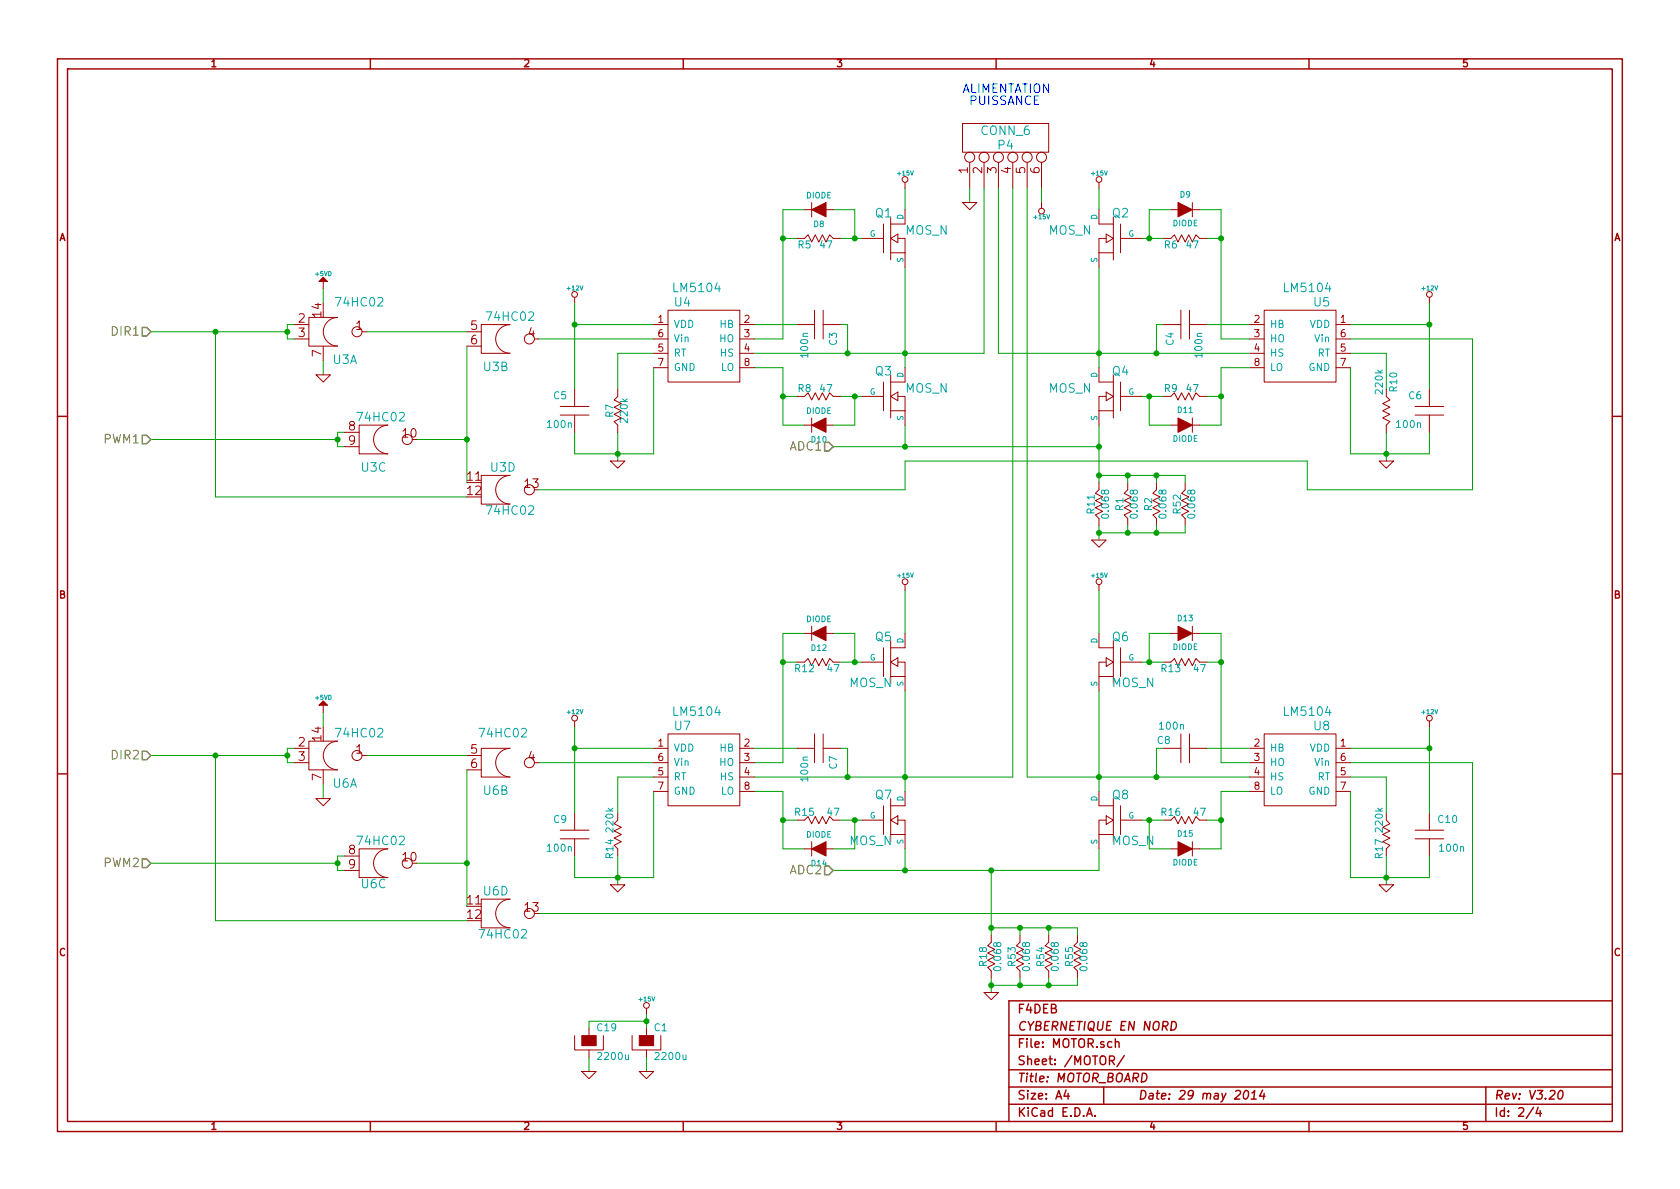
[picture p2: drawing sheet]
EESchema Schematic File Version 2
LIBS:power
LIBS:CEN-SCHEMA
LIBS:Motor Board-cache
EELAYER 27 0
EELAYER END
$Descr A4 11693 8268
encoding utf-8
Sheet 2 4
Title "MOTOR_BOARD"
Date "29 may 2014"
Rev "V3.20"
Comp "CYBERNETIQUE EN NORD"
Comment1 "F4DEB"
Comment2 ""
Comment3 ""
Comment4 ""
$EndDescr
Text Notes 6700 650  0    60   ~ 0
ALIMENTATION\n PUISSANCE
Wire Wire Line
	7150 5400 8700 5400
Wire Wire Line
	7250 1300 7250 1400
Wire Wire Line
	6750 1300 6750 1400
Connection ~ 5950 4600
Wire Wire Line
	5950 4600 5950 4400
Wire Wire Line
	5950 4400 5800 4400
Connection ~ 5450 5700
Wire Wire Line
	5450 5500 5450 5900
Wire Wire Line
	5450 5900 5600 5900
Connection ~ 8000 5700
Wire Wire Line
	8000 5700 8000 5900
Wire Wire Line
	8000 5900 8150 5900
Connection ~ 8500 4600
Wire Wire Line
	8500 4400 8500 5300
Wire Wire Line
	8500 4400 8350 4400
Connection ~ 8500 2750
Wire Wire Line
	8500 2550 8500 2950
Wire Wire Line
	8500 2950 8350 2950
Connection ~ 8000 2750
Wire Wire Line
	8000 2750 8000 2950
Connection ~ 8000 1650
Wire Wire Line
	8000 1650 8000 1450
Wire Wire Line
	8000 1450 8150 1450
Connection ~ 5450 2750
Wire Wire Line
	5450 2550 5450 2950
Wire Wire Line
	5450 2950 5600 2950
Connection ~ 5450 1650
Wire Wire Line
	5450 1450 5450 2350
Wire Wire Line
	5450 1450 5600 1450
Connection ~ 2350 3050
Wire Wire Line
	1050 3050 2350 3050
Connection ~ 2000 2300
Wire Wire Line
	1050 2300 2000 2300
Wire Wire Line
	2250 2500 2250 2600
Wire Wire Line
	2250 2100 2250 2000
Wire Wire Line
	3750 5300 4550 5300
Wire Wire Line
	3750 2350 4550 2350
Connection ~ 9950 5200
Wire Wire Line
	9950 5050 9950 5650
Connection ~ 4000 2250
Wire Wire Line
	4000 2100 4000 2700
Wire Wire Line
	5250 5400 7050 5400
Connection ~ 6300 3100
Wire Wire Line
	5800 3100 7650 3100
Wire Wire Line
	6300 4400 6300 4100
Wire Wire Line
	6300 3100 6300 2950
Wire Wire Line
	7650 1300 7650 1450
Wire Wire Line
	6300 1450 6300 1300
Connection ~ 7650 2450
Wire Wire Line
	7650 1850 7650 2550
Wire Wire Line
	7950 2750 8100 2750
Wire Wire Line
	8400 2750 8500 2750
Wire Wire Line
	8500 2550 8700 2550
Wire Wire Line
	8700 2250 8400 2250
Wire Wire Line
	9950 3150 9950 3000
Wire Wire Line
	9400 3150 9950 3150
Wire Wire Line
	9400 3150 9400 2550
Wire Wire Line
	9400 2250 9950 2250
Wire Wire Line
	9650 2700 9650 2450
Wire Wire Line
	9650 2450 9400 2450
Connection ~ 9650 3150
Wire Wire Line
	9650 3000 9650 3200
Wire Wire Line
	8500 2350 8700 2350
Wire Wire Line
	8400 1650 8500 1650
Wire Wire Line
	7950 1650 8100 1650
Wire Wire Line
	8100 2250 8050 2250
Wire Wire Line
	8050 2250 8050 2450
Connection ~ 8050 2450
Wire Wire Line
	7650 3650 7650 3750
Connection ~ 5900 2450
Wire Wire Line
	5900 2450 5900 2250
Wire Wire Line
	5900 2250 5850 2250
Wire Wire Line
	5850 1650 6000 1650
Wire Wire Line
	5550 1650 5450 1650
Wire Wire Line
	5450 2350 5250 2350
Wire Wire Line
	4300 3000 4300 3200
Connection ~ 4300 3150
Wire Wire Line
	4550 2450 4300 2450
Wire Wire Line
	4300 2450 4300 2700
Wire Wire Line
	2550 2300 3250 2300
Wire Wire Line
	2900 3050 3250 3050
Connection ~ 3250 3050
Wire Wire Line
	4550 2250 4000 2250
Wire Wire Line
	4550 3150 4550 2550
Wire Wire Line
	4000 3150 4550 3150
Wire Wire Line
	4000 3150 4000 3000
Wire Wire Line
	5250 2250 5550 2250
Wire Wire Line
	5450 2550 5250 2550
Wire Wire Line
	5550 2750 5450 2750
Wire Wire Line
	5850 2750 6000 2750
Wire Wire Line
	6300 1850 6300 2550
Connection ~ 6300 2450
Wire Wire Line
	9400 2350 10250 2350
Wire Wire Line
	10250 2350 10250 3400
Wire Wire Line
	5250 2450 6850 2450
Wire Wire Line
	7650 2950 7650 3350
Wire Wire Line
	6900 6050 6900 6500
Connection ~ 6900 6050
Wire Wire Line
	7650 6050 7650 5900
Wire Wire Line
	10250 5300 10250 6350
Wire Wire Line
	10250 5300 9400 5300
Connection ~ 6300 5400
Wire Wire Line
	6300 4800 6300 5500
Wire Wire Line
	5850 5700 6000 5700
Wire Wire Line
	5550 5700 5450 5700
Wire Wire Line
	5450 5500 5250 5500
Wire Wire Line
	5250 5200 5550 5200
Wire Wire Line
	4000 5950 4000 6100
Wire Wire Line
	4000 6100 4550 6100
Wire Wire Line
	4550 6100 4550 5500
Wire Wire Line
	4550 5200 4000 5200
Wire Wire Line
	4300 5650 4300 5400
Wire Wire Line
	4300 5400 4550 5400
Connection ~ 4300 6100
Wire Wire Line
	4300 5950 4300 6150
Wire Wire Line
	5450 5300 5250 5300
Wire Wire Line
	5550 4600 5450 4600
Wire Wire Line
	5850 4600 6000 4600
Wire Wire Line
	5850 5200 5900 5200
Wire Wire Line
	5900 5200 5900 5400
Connection ~ 5900 5400
Wire Wire Line
	6900 6800 6900 6900
Connection ~ 8050 5400
Wire Wire Line
	8050 5400 8050 5200
Wire Wire Line
	8050 5200 8100 5200
Wire Wire Line
	7950 4600 8100 4600
Wire Wire Line
	8400 4600 8500 4600
Wire Wire Line
	8500 5300 8700 5300
Wire Wire Line
	9650 5950 9650 6150
Connection ~ 9650 6100
Wire Wire Line
	9400 5400 9650 5400
Wire Wire Line
	9650 5400 9650 5650
Wire Wire Line
	9400 5200 9950 5200
Wire Wire Line
	9400 5500 9400 6100
Wire Wire Line
	9400 6100 9950 6100
Wire Wire Line
	9950 6100 9950 5950
Wire Wire Line
	8700 5200 8400 5200
Wire Wire Line
	8700 5500 8500 5500
Wire Wire Line
	8400 5700 8500 5700
Wire Wire Line
	7950 5700 8100 5700
Wire Wire Line
	7650 4800 7650 5500
Connection ~ 7650 5400
Wire Wire Line
	6300 6050 6300 5900
Wire Wire Line
	7650 4400 7650 4100
Wire Wire Line
	5800 6050 7650 6050
Connection ~ 6300 6050
Wire Wire Line
	9950 2100 9950 2700
Connection ~ 9950 2250
Wire Wire Line
	4000 5050 4000 5650
Connection ~ 4000 5200
Wire Wire Line
	10250 6350 3750 6350
Wire Wire Line
	3250 2400 3250 3350
Wire Wire Line
	2050 2250 2000 2250
Wire Wire Line
	2000 2250 2000 2350
Wire Wire Line
	2000 2350 2050 2350
Wire Wire Line
	2400 3000 2350 3000
Wire Wire Line
	2350 3000 2350 3100
Wire Wire Line
	2350 3100 2400 3100
Wire Wire Line
	3250 3450 1500 3450
Wire Wire Line
	1500 3450 1500 2300
Connection ~ 1500 2300
Connection ~ 1500 5250
Wire Wire Line
	1500 5250 1500 6400
Wire Wire Line
	1500 6400 3250 6400
Wire Wire Line
	2350 6050 2400 6050
Wire Wire Line
	2350 5950 2350 6050
Wire Wire Line
	2350 5950 2400 5950
Wire Wire Line
	2000 5300 2050 5300
Wire Wire Line
	2000 5200 2000 5300
Wire Wire Line
	2000 5200 2050 5200
Wire Wire Line
	3250 5350 3250 6300
Connection ~ 3250 6000
Wire Wire Line
	2900 6000 3250 6000
Wire Wire Line
	2550 5250 3250 5250
Wire Wire Line
	2250 5050 2250 4950
Wire Wire Line
	2250 5450 2250 5550
Wire Wire Line
	1050 5250 2000 5250
Connection ~ 2000 5250
Wire Wire Line
	1050 6000 2350 6000
Connection ~ 2350 6000
Wire Wire Line
	4100 7350 4100 7450
Wire Wire Line
	5800 1450 5950 1450
Wire Wire Line
	5950 1450 5950 1650
Connection ~ 5950 1650
Wire Wire Line
	5800 2950 5950 2950
Wire Wire Line
	5950 2950 5950 2750
Connection ~ 5950 2750
Wire Wire Line
	8350 1450 8500 1450
Wire Wire Line
	8500 1450 8500 2350
Connection ~ 8500 1650
Wire Wire Line
	8000 2950 8150 2950
Wire Wire Line
	8150 4400 8000 4400
Wire Wire Line
	8000 4400 8000 4600
Connection ~ 8000 4600
Wire Wire Line
	8500 5900 8350 5900
Wire Wire Line
	8500 5500 8500 5900
Connection ~ 8500 5700
Wire Wire Line
	5800 5900 5950 5900
Wire Wire Line
	5950 5900 5950 5700
Connection ~ 5950 5700
Wire Wire Line
	5600 4400 5450 4400
Wire Wire Line
	5450 4400 5450 5300
Connection ~ 5450 4600
Wire Wire Line
	6950 2450 8700 2450
$Comp
L +15V #PWR031
U 1 1
P 7250 1400
F 0 "#PWR031" H 7250 1350 20  0001 C CNN
F 1 "+15V" H 7250 1500 30  0000 C CNN
F 2 "" H 7250 1400 60  0001 C CNN
F 3 "" H 7250 1400 60  0001 C CNN
	1    7250 1400
	-1   0    0    1   
$EndComp
$Comp
L GND #PWR032
U 1 1
P 6750 1400
F 0 "#PWR032" H 6750 1400 30  0001 C CNN
F 1 "GND" H 6750 1330 30  0001 C CNN
F 2 "" H 6750 1400 60  0001 C CNN
F 3 "" H 6750 1400 60  0001 C CNN
	1    6750 1400
	1    0    0    -1  
$EndComp
$Comp
L +12V #PWR?
U 1 1
P 4000 5050
AR Path="/4BF30498/4C169EDD" Ref="#PWR?"  Part="1" 
AR Path="/4BF30498/4C169EE8" Ref="#PWR033"  Part="1" 
F 0 "#PWR033" H 4000 5000 20  0001 C CNN
F 1 "+12V" H 4000 5150 30  0000 C CNN
F 2 "" H 4000 5050 60  0001 C CNN
F 3 "" H 4000 5050 60  0001 C CNN
	1    4000 5050
	1    0    0    -1  
$EndComp
$Comp
L +12V #PWR?
U 1 1
P 9950 5050
AR Path="/4BF30498/4C169EDD" Ref="#PWR?"  Part="1" 
AR Path="/4BF30498/4C169EE5" Ref="#PWR034"  Part="1" 
F 0 "#PWR034" H 9950 5000 20  0001 C CNN
F 1 "+12V" H 9950 5150 30  0000 C CNN
F 2 "" H 9950 5050 60  0001 C CNN
F 3 "" H 9950 5050 60  0001 C CNN
	1    9950 5050
	1    0    0    -1  
$EndComp
$Comp
L +12V #PWR?
U 1 1
P 9950 2100
AR Path="/4BF30498/4C169EDD" Ref="#PWR?"  Part="1" 
AR Path="/4BF30498/4C169EE2" Ref="#PWR035"  Part="1" 
F 0 "#PWR035" H 9950 2050 20  0001 C CNN
F 1 "+12V" H 9950 2200 30  0000 C CNN
F 2 "" H 9950 2100 60  0001 C CNN
F 3 "" H 9950 2100 60  0001 C CNN
	1    9950 2100
	1    0    0    -1  
$EndComp
$Comp
L +12V #PWR036
U 1 1
P 4000 2100
F 0 "#PWR036" H 4000 2050 20  0001 C CNN
F 1 "+12V" H 4000 2200 30  0000 C CNN
F 2 "" H 4000 2100 60  0001 C CNN
F 3 "" H 4000 2100 60  0001 C CNN
	1    4000 2100
	1    0    0    -1  
$EndComp
$Comp
L DIODE D11
U 1 1
P 8250 2950
F 0 "D11" H 8250 3050 40  0000 C CNN
F 1 "DIODE" H 8250 2850 40  0000 C CNN
F 2 "" H 8250 2950 60  0001 C CNN
F 3 "" H 8250 2950 60  0001 C CNN
	1    8250 2950
	1    0    0    -1  
$EndComp
$Comp
L DIODE D9
U 1 1
P 8250 1450
F 0 "D9" H 8250 1550 40  0000 C CNN
F 1 "DIODE" H 8250 1350 40  0000 C CNN
F 2 "" H 8250 1450 60  0001 C CNN
F 3 "" H 8250 1450 60  0001 C CNN
	1    8250 1450
	1    0    0    -1  
$EndComp
$Comp
L DIODE D15
U 1 1
P 8250 5900
F 0 "D15" H 8250 6000 40  0000 C CNN
F 1 "DIODE" H 8250 5800 40  0000 C CNN
F 2 "" H 8250 5900 60  0001 C CNN
F 3 "" H 8250 5900 60  0001 C CNN
	1    8250 5900
	1    0    0    -1  
$EndComp
$Comp
L DIODE D13
U 1 1
P 8250 4400
F 0 "D13" H 8250 4500 40  0000 C CNN
F 1 "DIODE" H 8250 4300 40  0000 C CNN
F 2 "" H 8250 4400 60  0001 C CNN
F 3 "" H 8250 4400 60  0001 C CNN
	1    8250 4400
	1    0    0    -1  
$EndComp
$Comp
L DIODE D14
U 1 1
P 5700 5900
F 0 "D14" H 5700 6000 40  0000 C CNN
F 1 "DIODE" H 5700 5800 40  0000 C CNN
F 2 "" H 5700 5900 60  0001 C CNN
F 3 "" H 5700 5900 60  0001 C CNN
	1    5700 5900
	-1   0    0    1   
$EndComp
$Comp
L DIODE D12
U 1 1
P 5700 4400
F 0 "D12" H 5700 4500 40  0000 C CNN
F 1 "DIODE" H 5700 4300 40  0000 C CNN
F 2 "" H 5700 4400 60  0001 C CNN
F 3 "" H 5700 4400 60  0001 C CNN
	1    5700 4400
	-1   0    0    1   
$EndComp
$Comp
L DIODE D10
U 1 1
P 5700 2950
F 0 "D10" H 5700 3050 40  0000 C CNN
F 1 "DIODE" H 5700 2850 40  0000 C CNN
F 2 "" H 5700 2950 60  0001 C CNN
F 3 "" H 5700 2950 60  0001 C CNN
	1    5700 2950
	-1   0    0    1   
$EndComp
$Comp
L DIODE D8
U 1 1
P 5700 1450
F 0 "D8" H 5700 1550 40  0000 C CNN
F 1 "DIODE" H 5700 1350 40  0000 C CNN
F 2 "" H 5700 1450 60  0001 C CNN
F 3 "" H 5700 1450 60  0001 C CNN
	1    5700 1450
	-1   0    0    1   
$EndComp
$Comp
L LM5104 U4
U 1 1
P 4550 2250
F 0 "U4" H 4750 2400 60  0000 C CNN
F 1 "LM5104" H 4850 2500 60  0000 C CNN
F 2 "" H 4550 2250 60  0001 C CNN
F 3 "" H 4550 2250 60  0001 C CNN
	1    4550 2250
	1    0    0    -1  
$EndComp
$Comp
L LM5104 U7
U 1 1
P 4550 5200
F 0 "U7" H 4750 5350 60  0000 C CNN
F 1 "LM5104" H 4850 5450 60  0000 C CNN
F 2 "" H 4550 5200 60  0001 C CNN
F 3 "" H 4550 5200 60  0001 C CNN
	1    4550 5200
	1    0    0    -1  
$EndComp
$Comp
L +5VD #PWR037
U 1 1
P 2250 4950
F 0 "#PWR037" H 2250 4900 20  0001 C CNN
F 1 "+5VD" H 2250 5050 30  0000 C CNN
F 2 "" H 2250 4950 60  0001 C CNN
F 3 "" H 2250 4950 60  0001 C CNN
	1    2250 4950
	1    0    0    -1  
$EndComp
$Comp
L +5VD #PWR038
U 1 1
P 2250 2000
F 0 "#PWR038" H 2250 1950 20  0001 C CNN
F 1 "+5VD" H 2250 2100 30  0000 C CNN
F 2 "" H 2250 2000 60  0001 C CNN
F 3 "" H 2250 2000 60  0001 C CNN
	1    2250 2000
	1    0    0    -1  
$EndComp
$Comp
L GND #PWR039
U 1 1
P 4100 7450
F 0 "#PWR039" H 4100 7450 30  0001 C CNN
F 1 "GND" H 4100 7380 30  0001 C CNN
F 2 "" H 4100 7450 60  0001 C CNN
F 3 "" H 4100 7450 60  0001 C CNN
	1    4100 7450
	1    0    0    -1  
$EndComp
$Comp
L CP C19
U 1 1
P 4100 7250
F 0 "C19" H 4150 7350 50  0000 L CNN
F 1 "2200u" H 4150 7150 50  0000 L CNN
F 2 "" H 4100 7250 60  0001 C CNN
F 3 "" H 4100 7250 60  0001 C CNN
	1    4100 7250
	1    0    0    -1  
$EndComp
$Comp
L 74HC02 U?
U 1 1
P 2050 5200
AR Path="/4BF30498/4BF5A7B3" Ref="U?"  Part="1" 
AR Path="/4BF30498/4BF5AA89" Ref="U6"  Part="1" 
F 0 "U6" H 2400 4950 60  0000 C CNN
F 1 "74HC02" H 2500 5300 60  0000 C CNN
F 2 "" H 2050 5200 60  0001 C CNN
F 3 "" H 2050 5200 60  0001 C CNN
	1    2050 5200
	1    0    0    -1  
$EndComp
$Comp
L 74HC02 U?
U 2 1
P 3250 5250
AR Path="/4BF30498/4BF5A8A0" Ref="U?"  Part="2" 
AR Path="/4BF30498/4BF5AA88" Ref="U6"  Part="2" 
F 0 "U6" H 3450 5000 60  0000 C CNN
F 1 "74HC02" H 3500 5400 60  0000 C CNN
F 2 "" H 3250 5250 60  0001 C CNN
F 3 "" H 3250 5250 60  0001 C CNN
	2    3250 5250
	1    0    0    -1  
$EndComp
$Comp
L 74HC02 U?
U 4 1
P 3250 6300
AR Path="/4BF30498/4BF5A8A3" Ref="U?"  Part="4" 
AR Path="/4BF30498/4BF5AA87" Ref="U6"  Part="4" 
F 0 "U6" H 3450 6400 60  0000 C CNN
F 1 "74HC02" H 3500 6100 60  0000 C CNN
F 2 "" H 3250 6300 60  0001 C CNN
F 3 "" H 3250 6300 60  0001 C CNN
	4    3250 6300
	1    0    0    -1  
$EndComp
$Comp
L 74HC02 U?
U 3 1
P 2400 5950
AR Path="/4BF30498/4BF5A8A6" Ref="U?"  Part="3" 
AR Path="/4BF30498/4BF5AA86" Ref="U6"  Part="3" 
F 0 "U6" H 2600 5750 60  0000 C CNN
F 1 "74HC02" H 2650 6050 60  0000 C CNN
F 2 "" H 2400 5950 60  0001 C CNN
F 3 "" H 2400 5950 60  0001 C CNN
	3    2400 5950
	1    0    0    -1  
$EndComp
$Comp
L GND #PWR040
U 1 1
P 2250 5550
F 0 "#PWR040" H 2250 5550 30  0001 C CNN
F 1 "GND" H 2250 5480 30  0001 C CNN
F 2 "" H 2250 5550 60  0001 C CNN
F 3 "" H 2250 5550 60  0001 C CNN
	1    2250 5550
	1    0    0    -1  
$EndComp
$Comp
L GND #PWR041
U 1 1
P 2250 2600
F 0 "#PWR041" H 2250 2600 30  0001 C CNN
F 1 "GND" H 2250 2530 30  0001 C CNN
F 2 "" H 2250 2600 60  0001 C CNN
F 3 "" H 2250 2600 60  0001 C CNN
	1    2250 2600
	1    0    0    -1  
$EndComp
$Comp
L 74HC02 U3
U 3 1
P 2400 3000
F 0 "U3" H 2600 2750 60  0000 C CNN
F 1 "74HC02" H 2650 3100 60  0000 C CNN
F 2 "" H 2400 3000 60  0001 C CNN
F 3 "" H 2400 3000 60  0001 C CNN
	3    2400 3000
	1    0    0    -1  
$EndComp
$Comp
L 74HC02 U3
U 4 1
P 3250 3350
F 0 "U3" H 3500 3450 60  0000 C CNN
F 1 "74HC02" H 3550 3150 60  0000 C CNN
F 2 "" H 3250 3350 60  0001 C CNN
F 3 "" H 3250 3350 60  0001 C CNN
	4    3250 3350
	1    0    0    -1  
$EndComp
$Comp
L 74HC02 U3
U 2 1
P 3250 2300
F 0 "U3" H 3450 2050 60  0000 C CNN
F 1 "74HC02" H 3550 2400 60  0000 C CNN
F 2 "" H 3250 2300 60  0001 C CNN
F 3 "" H 3250 2300 60  0001 C CNN
	2    3250 2300
	1    0    0    -1  
$EndComp
$Comp
L 74HC02 U3
U 1 1
P 2050 2250
F 0 "U3" H 2400 2000 60  0000 C CNN
F 1 "74HC02" H 2500 2400 60  0000 C CNN
F 2 "" H 2050 2250 60  0001 C CNN
F 3 "" H 2050 2250 60  0001 C CNN
	1    2050 2250
	1    0    0    -1  
$EndComp
$Comp
L +15V #PWR042
U 1 1
P 7650 4100
F 0 "#PWR042" H 7650 4050 20  0001 C CNN
F 1 "+15V" H 7650 4200 30  0000 C CNN
F 2 "" H 7650 4100 60  0001 C CNN
F 3 "" H 7650 4100 60  0001 C CNN
	1    7650 4100
	1    0    0    -1  
$EndComp
$Comp
L +15V #PWR043
U 1 1
P 6300 4100
F 0 "#PWR043" H 6300 4050 20  0001 C CNN
F 1 "+15V" H 6300 4200 30  0000 C CNN
F 2 "" H 6300 4100 60  0001 C CNN
F 3 "" H 6300 4100 60  0001 C CNN
	1    6300 4100
	1    0    0    -1  
$EndComp
$Comp
L +15V #PWR044
U 1 1
P 7650 1300
F 0 "#PWR044" H 7650 1250 20  0001 C CNN
F 1 "+15V" H 7650 1400 30  0000 C CNN
F 2 "" H 7650 1300 60  0001 C CNN
F 3 "" H 7650 1300 60  0001 C CNN
	1    7650 1300
	1    0    0    -1  
$EndComp
$Comp
L +15V #PWR045
U 1 1
P 6300 1300
F 0 "#PWR045" H 6300 1250 20  0001 C CNN
F 1 "+15V" H 6300 1400 30  0000 C CNN
F 2 "" H 6300 1300 60  0001 C CNN
F 3 "" H 6300 1300 60  0001 C CNN
	1    6300 1300
	1    0    0    -1  
$EndComp
Text HLabel 5800 6050 0    60   Input ~ 0
ADC2
Text HLabel 5800 3100 0    60   Input ~ 0
ADC1
Text HLabel 1050 6000 0    60   Input ~ 0
PWM2
Text HLabel 1050 5250 0    60   Input ~ 0
DIR2
Text HLabel 1050 3050 0    60   Input ~ 0
PWM1
Text HLabel 1050 2300 0    60   Input ~ 0
DIR1
$Comp
L R R14
U 1 1
P 4300 5700
F 0 "R14" V 4250 5500 50  0000 C CNN
F 1 "220k" V 4250 5700 50  0000 C CNN
F 2 "" H 4300 5700 60  0001 C CNN
F 3 "" H 4300 5700 60  0001 C CNN
	1    4300 5700
	1    0    0    -1  
$EndComp
$Comp
L C C9
U 1 1
P 4000 5800
F 0 "C9" H 3850 5900 50  0000 L CNN
F 1 "100n" H 3800 5700 50  0000 L CNN
F 2 "" H 4000 5800 60  0001 C CNN
F 3 "" H 4000 5800 60  0001 C CNN
	1    4000 5800
	1    0    0    -1  
$EndComp
$Comp
L GND #PWR046
U 1 1
P 4300 6150
F 0 "#PWR046" H 4300 6150 30  0001 C CNN
F 1 "GND" H 4300 6080 30  0001 C CNN
F 2 "" H 4300 6150 60  0001 C CNN
F 3 "" H 4300 6150 60  0001 C CNN
	1    4300 6150
	1    0    0    -1  
$EndComp
$Comp
L MOS_N Q5
U 1 1
P 6200 4600
F 0 "Q5" H 6210 4770 60  0000 R CNN
F 1 "MOS_N" H 6210 4450 60  0000 R CNN
F 2 "" H 6200 4600 60  0001 C CNN
F 3 "" H 6200 4600 60  0001 C CNN
	1    6200 4600
	1    0    0    -1  
$EndComp
$Comp
L MOS_N Q7
U 1 1
P 6200 5700
F 0 "Q7" H 6210 5870 60  0000 R CNN
F 1 "MOS_N" H 6210 5550 60  0000 R CNN
F 2 "" H 6200 5700 60  0001 C CNN
F 3 "" H 6200 5700 60  0001 C CNN
	1    6200 5700
	1    0    0    -1  
$EndComp
$Comp
L R R12
U 1 1
P 5800 4600
F 0 "R12" V 5850 4400 50  0000 C CNN
F 1 "47" V 5850 4600 50  0000 C CNN
F 2 "" H 5800 4600 60  0001 C CNN
F 3 "" H 5800 4600 60  0001 C CNN
	1    5800 4600
	0    1    1    0   
$EndComp
$Comp
L C C7
U 1 1
P 5700 5200
F 0 "C7" H 5750 5300 50  0000 L CNN
F 1 "100n" H 5750 5100 50  0000 L CNN
F 2 "" H 5700 5200 60  0001 C CNN
F 3 "" H 5700 5200 60  0001 C CNN
	1    5700 5200
	0    1    1    0   
$EndComp
$Comp
L R R15
U 1 1
P 5800 5700
F 0 "R15" V 5750 5500 50  0000 C CNN
F 1 "47" V 5750 5700 50  0000 C CNN
F 2 "" H 5800 5700 60  0001 C CNN
F 3 "" H 5800 5700 60  0001 C CNN
	1    5800 5700
	0    1    1    0   
$EndComp
$Comp
L R R16
U 1 1
P 8150 5700
F 0 "R16" V 8100 5700 50  0000 C CNN
F 1 "47" V 8100 5500 50  0000 C CNN
F 2 "" H 8150 5700 60  0001 C CNN
F 3 "" H 8150 5700 60  0001 C CNN
	1    8150 5700
	0    -1   1    0   
$EndComp
$Comp
L C C8
U 1 1
P 8250 5200
F 0 "C8" V 8200 5300 50  0000 L CNN
F 1 "100n" V 8100 5200 50  0000 L CNN
F 2 "" H 8250 5200 60  0001 C CNN
F 3 "" H 8250 5200 60  0001 C CNN
	1    8250 5200
	0    -1   1    0   
$EndComp
$Comp
L R R13
U 1 1
P 8150 4600
F 0 "R13" V 8200 4600 50  0000 C CNN
F 1 "47" V 8200 4400 50  0000 C CNN
F 2 "" H 8150 4600 60  0001 C CNN
F 3 "" H 8150 4600 60  0001 C CNN
	1    8150 4600
	0    -1   1    0   
$EndComp
$Comp
L MOS_N Q8
U 1 1
P 7750 5700
F 0 "Q8" H 7760 5870 60  0000 R CNN
F 1 "MOS_N" H 7760 5550 60  0000 R CNN
F 2 "" H 7750 5700 60  0001 C CNN
F 3 "" H 7750 5700 60  0001 C CNN
	1    7750 5700
	-1   0    0    -1  
$EndComp
$Comp
L MOS_N Q6
U 1 1
P 7750 4600
F 0 "Q6" H 7760 4770 60  0000 R CNN
F 1 "MOS_N" H 7760 4450 60  0000 R CNN
F 2 "" H 7750 4600 60  0001 C CNN
F 3 "" H 7750 4600 60  0001 C CNN
	1    7750 4600
	-1   0    0    -1  
$EndComp
$Comp
L GND #PWR047
U 1 1
P 9650 6150
F 0 "#PWR047" H 9650 6150 30  0001 C CNN
F 1 "GND" H 9650 6080 30  0001 C CNN
F 2 "" H 9650 6150 60  0001 C CNN
F 3 "" H 9650 6150 60  0001 C CNN
	1    9650 6150
	-1   0    0    -1  
$EndComp
$Comp
L C C10
U 1 1
P 9950 5800
F 0 "C10" H 9750 5900 50  0000 L CNN
F 1 "100n" H 9700 5700 50  0000 L CNN
F 2 "" H 9950 5800 60  0001 C CNN
F 3 "" H 9950 5800 60  0001 C CNN
	1    9950 5800
	-1   0    0    -1  
$EndComp
$Comp
L R R17
U 1 1
P 9650 5700
F 0 "R17" V 9700 5500 50  0000 C CNN
F 1 "220k" V 9700 5700 50  0000 C CNN
F 2 "" H 9650 5700 60  0001 C CNN
F 3 "" H 9650 5700 60  0001 C CNN
	1    9650 5700
	-1   0    0    -1  
$EndComp
$Comp
L LM5104 U8
U 1 1
P 9400 5200
F 0 "U8" H 9600 5350 60  0000 C CNN
F 1 "LM5104" H 9700 5450 60  0000 C CNN
F 2 "" H 9400 5200 60  0001 C CNN
F 3 "" H 9400 5200 60  0001 C CNN
	1    9400 5200
	-1   0    0    -1  
$EndComp
$Comp
L GND #PWR048
U 1 1
P 6900 6900
F 0 "#PWR048" H 6900 6900 30  0001 C CNN
F 1 "GND" H 6900 6830 30  0001 C CNN
F 2 "" H 6900 6900 60  0001 C CNN
F 3 "" H 6900 6900 60  0001 C CNN
	1    6900 6900
	1    0    0    -1  
$EndComp
$Comp
L R R18
U 1 1
P 6900 6550
F 0 "R18" V 6850 6450 50  0000 C CNN
F 1 "0.068" V 6950 6450 50  0000 C CNN
F 2 "" H 6900 6550 60  0001 C CNN
F 3 "" H 6900 6550 60  0001 C CNN
	1    6900 6550
	1    0    0    -1  
$EndComp
$Comp
L R R11
U 1 1
P 7650 3400
F 0 "R11" V 7600 3300 50  0000 C CNN
F 1 "0.068" V 7700 3300 50  0000 C CNN
F 2 "" H 7650 3400 60  0001 C CNN
F 3 "" H 7650 3400 60  0001 C CNN
	1    7650 3400
	1    0    0    -1  
$EndComp
$Comp
L GND #PWR049
U 1 1
P 7650 3750
F 0 "#PWR049" H 7650 3750 30  0001 C CNN
F 1 "GND" H 7650 3680 30  0001 C CNN
F 2 "" H 7650 3750 60  0001 C CNN
F 3 "" H 7650 3750 60  0001 C CNN
	1    7650 3750
	1    0    0    -1  
$EndComp
$Comp
L CONN_6 P4
U 1 1
P 7000 950
F 0 "P4" V 6950 950 60  0000 C CNN
F 1 "CONN_6" V 7050 950 60  0000 C CNN
F 2 "" H 7000 950 60  0001 C CNN
F 3 "" H 7000 950 60  0001 C CNN
	1    7000 950 
	0    -1   -1   0   
$EndComp
$Comp
L LM5104 U5
U 1 1
P 9400 2250
F 0 "U5" H 9600 2400 60  0000 C CNN
F 1 "LM5104" H 9700 2500 60  0000 C CNN
F 2 "" H 9400 2250 60  0001 C CNN
F 3 "" H 9400 2250 60  0001 C CNN
	1    9400 2250
	-1   0    0    -1  
$EndComp
$Comp
L R R10
U 1 1
P 9650 2750
F 0 "R10" V 9600 2850 50  0000 C CNN
F 1 "220k" V 9700 2850 50  0000 C CNN
F 2 "" H 9650 2750 60  0001 C CNN
F 3 "" H 9650 2750 60  0001 C CNN
	1    9650 2750
	-1   0    0    -1  
$EndComp
$Comp
L C C6
U 1 1
P 9950 2850
F 0 "C6" H 10000 2950 50  0000 L CNN
F 1 "100n" H 10000 2750 50  0000 L CNN
F 2 "" H 9950 2850 60  0001 C CNN
F 3 "" H 9950 2850 60  0001 C CNN
	1    9950 2850
	-1   0    0    -1  
$EndComp
$Comp
L GND #PWR050
U 1 1
P 9650 3200
F 0 "#PWR050" H 9650 3200 30  0001 C CNN
F 1 "GND" H 9650 3130 30  0001 C CNN
F 2 "" H 9650 3200 60  0001 C CNN
F 3 "" H 9650 3200 60  0001 C CNN
	1    9650 3200
	-1   0    0    -1  
$EndComp
$Comp
L MOS_N Q2
U 1 1
P 7750 1650
F 0 "Q2" H 7760 1820 60  0000 R CNN
F 1 "MOS_N" H 8200 1700 60  0000 R CNN
F 2 "" H 7750 1650 60  0001 C CNN
F 3 "" H 7750 1650 60  0001 C CNN
	1    7750 1650
	-1   0    0    -1  
$EndComp
$Comp
L MOS_N Q4
U 1 1
P 7750 2750
F 0 "Q4" H 7760 2920 60  0000 R CNN
F 1 "MOS_N" H 8200 2800 60  0000 R CNN
F 2 "" H 7750 2750 60  0001 C CNN
F 3 "" H 7750 2750 60  0001 C CNN
	1    7750 2750
	-1   0    0    -1  
$EndComp
$Comp
L R R6
U 1 1
P 8150 1650
F 0 "R6" V 8200 1650 50  0000 C CNN
F 1 "47" V 8200 1500 50  0000 C CNN
F 2 "" H 8150 1650 60  0001 C CNN
F 3 "" H 8150 1650 60  0001 C CNN
	1    8150 1650
	0    -1   1    0   
$EndComp
$Comp
L C C4
U 1 1
P 8250 2250
F 0 "C4" H 8300 2350 50  0000 L CNN
F 1 "100n" H 8300 2150 50  0000 L CNN
F 2 "" H 8250 2250 60  0001 C CNN
F 3 "" H 8250 2250 60  0001 C CNN
	1    8250 2250
	0    -1   1    0   
$EndComp
$Comp
L R R9
U 1 1
P 8150 2750
F 0 "R9" V 8100 2750 50  0000 C CNN
F 1 "47" V 8100 2600 50  0000 C CNN
F 2 "" H 8150 2750 60  0001 C CNN
F 3 "" H 8150 2750 60  0001 C CNN
	1    8150 2750
	0    -1   1    0   
$EndComp
$Comp
L R R8
U 1 1
P 5800 2750
F 0 "R8" V 5750 2550 50  0000 C CNN
F 1 "47" V 5750 2700 50  0000 C CNN
F 2 "" H 5800 2750 60  0001 C CNN
F 3 "" H 5800 2750 60  0001 C CNN
	1    5800 2750
	0    1    1    0   
$EndComp
$Comp
L C C3
U 1 1
P 5700 2250
F 0 "C3" H 5750 2350 50  0000 L CNN
F 1 "100n" H 5750 2150 50  0000 L CNN
F 2 "" H 5700 2250 60  0001 C CNN
F 3 "" H 5700 2250 60  0001 C CNN
	1    5700 2250
	0    1    1    0   
$EndComp
$Comp
L R R5
U 1 1
P 5800 1650
F 0 "R5" V 5850 1450 50  0000 C CNN
F 1 "47" V 5850 1600 50  0000 C CNN
F 2 "" H 5800 1650 60  0001 C CNN
F 3 "" H 5800 1650 60  0001 C CNN
	1    5800 1650
	0    1    1    0   
$EndComp
$Comp
L MOS_N Q3
U 1 1
P 6200 2750
F 0 "Q3" H 6210 2920 60  0000 R CNN
F 1 "MOS_N" H 6600 2800 60  0000 R CNN
F 2 "" H 6200 2750 60  0001 C CNN
F 3 "" H 6200 2750 60  0001 C CNN
	1    6200 2750
	1    0    0    -1  
$EndComp
$Comp
L MOS_N Q1
U 1 1
P 6200 1650
F 0 "Q1" H 6210 1820 60  0000 R CNN
F 1 "MOS_N" H 6600 1700 60  0000 R CNN
F 2 "" H 6200 1650 60  0001 C CNN
F 3 "" H 6200 1650 60  0001 C CNN
	1    6200 1650
	1    0    0    -1  
$EndComp
$Comp
L GND #PWR051
U 1 1
P 4300 3200
F 0 "#PWR051" H 4300 3200 30  0001 C CNN
F 1 "GND" H 4300 3130 30  0001 C CNN
F 2 "" H 4300 3200 60  0001 C CNN
F 3 "" H 4300 3200 60  0001 C CNN
	1    4300 3200
	1    0    0    -1  
$EndComp
$Comp
L C C5
U 1 1
P 4000 2850
F 0 "C5" H 3850 2950 50  0000 L CNN
F 1 "100n" H 3800 2750 50  0000 L CNN
F 2 "" H 4000 2850 60  0001 C CNN
F 3 "" H 4000 2850 60  0001 C CNN
	1    4000 2850
	1    0    0    -1  
$EndComp
$Comp
L R R7
U 1 1
P 4300 2750
F 0 "R7" V 4250 2650 50  0000 C CNN
F 1 "220k" V 4350 2650 50  0000 C CNN
F 2 "" H 4300 2750 60  0001 C CNN
F 3 "" H 4300 2750 60  0001 C CNN
	1    4300 2750
	1    0    0    -1  
$EndComp
$Comp
L R R1
U 1 1
P 7850 3400
F 0 "R1" V 7800 3300 50  0000 C CNN
F 1 "0.068" V 7900 3300 50  0000 C CNN
F 2 "~" H 7850 3400 60  0000 C CNN
F 3 "~" H 7850 3400 60  0000 C CNN
	1    7850 3400
	1    0    0    -1  
$EndComp
$Comp
L R R2
U 1 1
P 8050 3400
F 0 "R2" V 8000 3300 50  0000 C CNN
F 1 "0.068" V 8100 3300 50  0000 C CNN
F 2 "~" H 8050 3400 60  0000 C CNN
F 3 "~" H 8050 3400 60  0000 C CNN
	1    8050 3400
	1    0    0    -1  
$EndComp
$Comp
L R R52
U 1 1
P 8250 3400
F 0 "R52" V 8200 3300 50  0000 C CNN
F 1 "0.068" V 8300 3300 50  0000 C CNN
F 2 "~" H 8250 3400 60  0000 C CNN
F 3 "~" H 8250 3400 60  0000 C CNN
	1    8250 3400
	1    0    0    -1  
$EndComp
Wire Wire Line
	7650 3700 8250 3700
Wire Wire Line
	8250 3700 8250 3650
Connection ~ 7650 3700
Wire Wire Line
	8050 3650 8050 3700
Connection ~ 8050 3700
Wire Wire Line
	7850 3650 7850 3700
Connection ~ 7850 3700
Wire Wire Line
	7650 3300 8250 3300
Wire Wire Line
	8250 3300 8250 3350
Connection ~ 7650 3300
Wire Wire Line
	7850 3350 7850 3300
Connection ~ 7850 3300
Wire Wire Line
	8050 3350 8050 3300
Connection ~ 8050 3300
$Comp
L R R53
U 1 1
P 7100 6550
F 0 "R53" V 7050 6450 50  0000 C CNN
F 1 "0.068" V 7150 6450 50  0000 C CNN
F 2 "~" H 7100 6550 60  0000 C CNN
F 3 "~" H 7100 6550 60  0000 C CNN
	1    7100 6550
	1    0    0    -1  
$EndComp
$Comp
L R R54
U 1 1
P 7300 6550
F 0 "R54" V 7250 6450 50  0000 C CNN
F 1 "0.068" V 7350 6450 50  0000 C CNN
F 2 "~" H 7300 6550 60  0000 C CNN
F 3 "~" H 7300 6550 60  0000 C CNN
	1    7300 6550
	1    0    0    -1  
$EndComp
$Comp
L R R55
U 1 1
P 7500 6550
F 0 "R55" V 7450 6450 50  0000 C CNN
F 1 "0.068" V 7550 6450 50  0000 C CNN
F 2 "~" H 7500 6550 60  0000 C CNN
F 3 "~" H 7500 6550 60  0000 C CNN
	1    7500 6550
	1    0    0    -1  
$EndComp
Wire Wire Line
	6900 6850 7500 6850
Wire Wire Line
	7500 6850 7500 6800
Connection ~ 6900 6850
Wire Wire Line
	7100 6800 7100 6850
Connection ~ 7100 6850
Wire Wire Line
	7300 6800 7300 6850
Connection ~ 7300 6850
Wire Wire Line
	6900 6450 7500 6450
Wire Wire Line
	7500 6450 7500 6500
Connection ~ 6900 6450
Wire Wire Line
	7300 6500 7300 6450
Connection ~ 7300 6450
Wire Wire Line
	7100 6500 7100 6450
Connection ~ 7100 6450
Wire Wire Line
	6850 2450 6850 1300
Wire Wire Line
	6950 2450 6950 1300
Wire Wire Line
	7050 5400 7050 1300
Wire Wire Line
	7150 5400 7150 1300
Connection ~ 7650 3100
Wire Wire Line
	3750 3400 6300 3400
Wire Wire Line
	6300 3400 6300 3200
Wire Wire Line
	6300 3200 9100 3200
Wire Wire Line
	9100 3200 9100 3400
Wire Wire Line
	9100 3400 10250 3400
Wire Wire Line
	4500 7050 4500 7150
Wire Wire Line
	4500 7350 4500 7450
$Comp
L +15V #PWR052
U 1 1
P 4500 7050
F 0 "#PWR052" H 4500 7000 20  0001 C CNN
F 1 "+15V" H 4500 7150 30  0000 C CNN
F 2 "" H 4500 7050 60  0001 C CNN
F 3 "" H 4500 7050 60  0001 C CNN
	1    4500 7050
	1    0    0    -1  
$EndComp
$Comp
L GND #PWR053
U 1 1
P 4500 7450
F 0 "#PWR053" H 4500 7450 30  0001 C CNN
F 1 "GND" H 4500 7380 30  0001 C CNN
F 2 "" H 4500 7450 60  0001 C CNN
F 3 "" H 4500 7450 60  0001 C CNN
	1    4500 7450
	1    0    0    -1  
$EndComp
$Comp
L CP C1
U 1 1
P 4500 7250
F 0 "C1" H 4550 7350 50  0000 L CNN
F 1 "2200u" H 4550 7150 50  0000 L CNN
F 2 "" H 4500 7250 60  0001 C CNN
F 3 "" H 4500 7250 60  0001 C CNN
	1    4500 7250
	1    0    0    -1  
$EndComp
Wire Wire Line
	4100 7150 4100 7100
Wire Wire Line
	4100 7100 4500 7100
Connection ~ 4500 7100
$EndSCHEMATC
